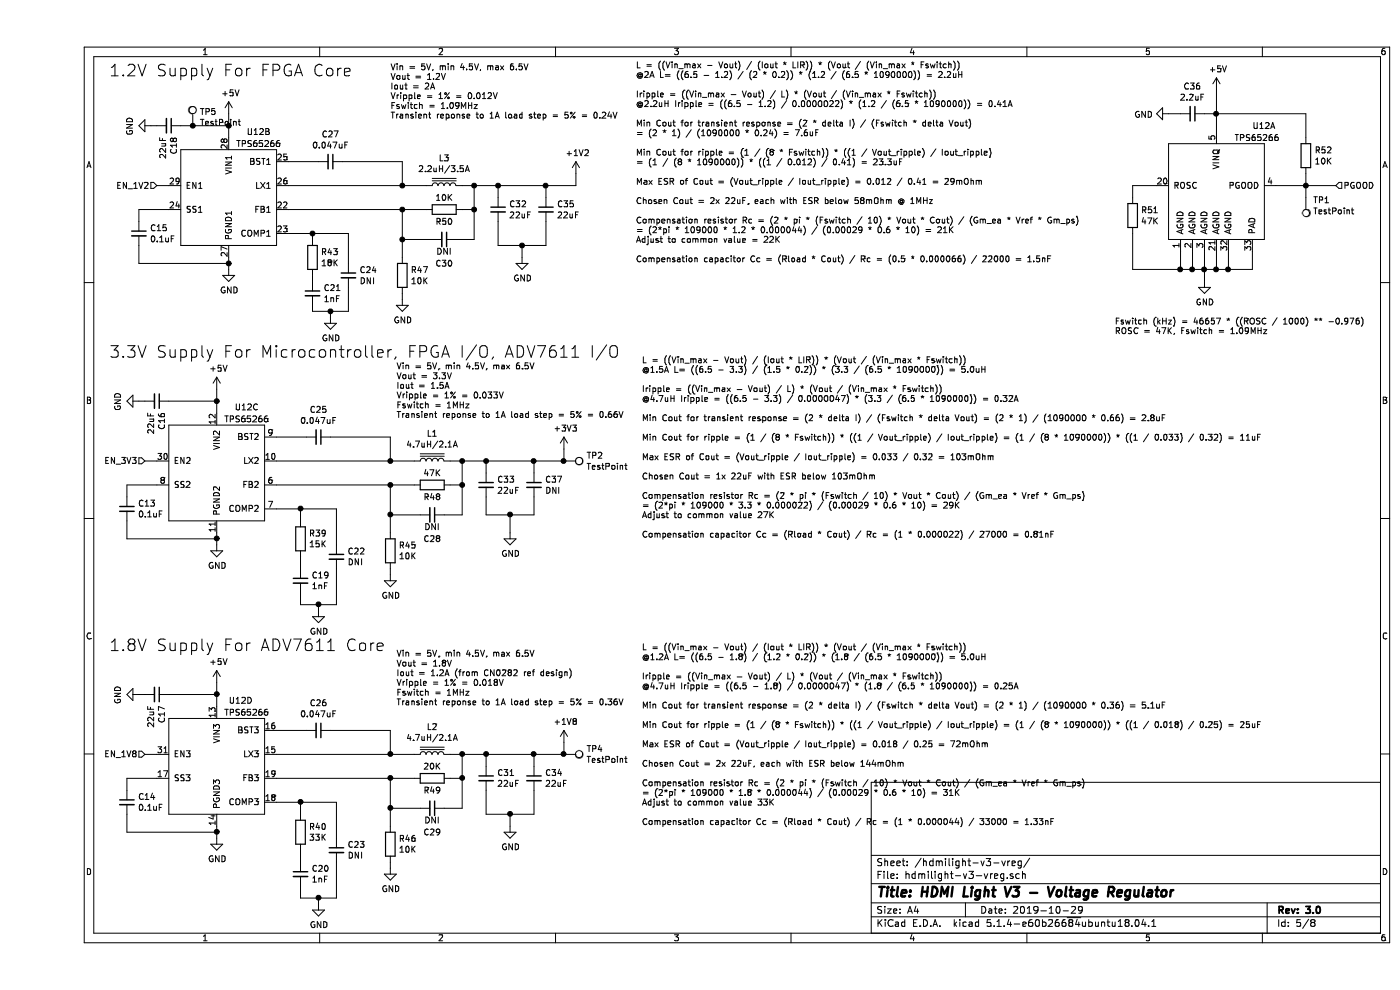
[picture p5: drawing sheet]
EESchema Schematic File Version 4
LIBS:hdmilight-v3-cache
EELAYER 30 0
EELAYER END
$Descr A4 11693 8268
encoding utf-8
Sheet 5 8
Title "HDMI Light V3 - Voltage Regulator"
Date "2019-10-29"
Rev "3.0"
Comp ""
Comment1 ""
Comment2 ""
Comment3 ""
Comment4 ""
$EndDescr
$Comp
L hdmilight-v3-rescue:TPS65266-_SR U12
U 1 1
P 9850 1750
F 0 "U12" H 10150 2450 50  0000 L CNN
F 1 "TPS65266" H 10000 2350 50  0000 L CNN
F 2 "Package_DFN_QFN:QFN-32-1EP_5x5mm_P0.5mm_EP3.1x3.1mm_ThermalVias" H 9850 1750 50  0001 C CNN
F 3 "" H 9850 1750 50  0001 C CNN
	1    9850 1750
	1    0    0    -1  
$EndComp
$Comp
L hdmilight-v3-rescue:TPS65266-_SR U12
U 2 1
P 1600 1800
F 0 "U12" H 1850 2500 50  0000 C CNN
F 1 "TPS65266" H 1850 2400 50  0000 C CNN
F 2 "Package_DFN_QFN:QFN-32-1EP_5x5mm_P0.5mm_EP3.1x3.1mm_ThermalVias" H 1600 1800 50  0001 C CNN
F 3 "" H 1600 1800 50  0001 C CNN
	2    1600 1800
	1    0    0    -1  
$EndComp
$Comp
L hdmilight-v3-rescue:TPS65266-_SR U12
U 3 1
P 1500 4100
F 0 "U12" H 1750 4800 50  0000 C CNN
F 1 "TPS65266" H 1750 4700 50  0000 C CNN
F 2 "Package_DFN_QFN:QFN-32-1EP_5x5mm_P0.5mm_EP3.1x3.1mm_ThermalVias" H 1500 4100 50  0001 C CNN
F 3 "" H 1500 4100 50  0001 C CNN
	3    1500 4100
	1    0    0    -1  
$EndComp
$Comp
L hdmilight-v3-rescue:TPS65266-_SR U12
U 4 1
P 1500 6550
F 0 "U12" H 1700 7250 50  0000 C CNN
F 1 "TPS65266" H 1750 7150 50  0000 C CNN
F 2 "Package_DFN_QFN:QFN-32-1EP_5x5mm_P0.5mm_EP3.1x3.1mm_ThermalVias" H 1500 6550 50  0001 C CNN
F 3 "" H 1500 6550 50  0001 C CNN
	4    1500 6550
	1    0    0    -1  
$EndComp
$Comp
L Device:C_Small C18
U 1 1
P 1100 1050
F 0 "C18" H 1192 1096 50  0000 L CNN
F 1 "22uF" H 1192 1005 50  0000 L CNN
F 2 "Capacitor_SMD:C_0805_2012Metric" H 1100 1050 50  0001 C CNN
F 3 "~" H 1100 1050 50  0001 C CNN
	1    1100 1050
	0    1    1    0   
$EndComp
$Comp
L power:GND #PWR0132
U 1 1
P 950 1050
F 0 "#PWR0132" H 950 800 50  0001 C CNN
F 1 "GND" H 955 877 50  0000 C CNN
F 2 "" H 950 1050 50  0001 C CNN
F 3 "" H 950 1050 50  0001 C CNN
	1    950  1050
	0    1    1    0   
$EndComp
Wire Wire Line
	1000 1050 950  1050
$Comp
L Device:C_Small C15
U 1 1
P 850 1950
F 0 "C15" H 942 1996 50  0000 L CNN
F 1 "0.1uF" H 942 1905 50  0000 L CNN
F 2 "Capacitor_SMD:C_0603_1608Metric" H 850 1950 50  0001 C CNN
F 3 "~" H 850 1950 50  0001 C CNN
	1    850  1950
	1    0    0    -1  
$EndComp
Wire Wire Line
	850  1850 850  1750
Wire Wire Line
	850  1750 1100 1750
$Comp
L power:GND #PWR0133
U 1 1
P 1600 2250
F 0 "#PWR0133" H 1600 2000 50  0001 C CNN
F 1 "GND" H 1605 2077 50  0000 C CNN
F 2 "" H 1600 2250 50  0001 C CNN
F 3 "" H 1600 2250 50  0001 C CNN
	1    1600 2250
	1    0    0    -1  
$EndComp
Wire Wire Line
	1600 2150 1600 2200
Wire Wire Line
	850  2050 850  2200
Wire Wire Line
	850  2200 1600 2200
Connection ~ 1600 2200
Wire Wire Line
	1600 2200 1600 2250
$Comp
L Device:C_Small C27
U 1 1
P 2450 1350
F 0 "C27" V 2221 1350 50  0000 C CNN
F 1 "0.047uF" V 2312 1350 50  0000 C CNN
F 2 "Capacitor_SMD:C_0603_1608Metric" H 2450 1350 50  0001 C CNN
F 3 "~" H 2450 1350 50  0001 C CNN
	1    2450 1350
	0    1    1    0   
$EndComp
Wire Wire Line
	2100 1350 2350 1350
$Comp
L Device:L_Core_Iron L3
U 1 1
P 3400 1550
F 0 "L3" V 3625 1550 50  0000 C CNN
F 1 "2.2uH/3.5A" V 3534 1550 50  0000 C CNN
F 2 "Inductor_SMD:L_Bourns-SRN4018" H 3400 1550 50  0001 C CNN
F 3 "~" H 3400 1550 50  0001 C CNN
	1    3400 1550
	0    -1   -1   0   
$EndComp
Wire Wire Line
	2100 1550 3050 1550
Wire Wire Line
	2550 1350 3050 1350
Wire Wire Line
	3050 1350 3050 1550
Connection ~ 3050 1550
$Comp
L Device:C_Small C32
U 1 1
P 3850 1750
F 0 "C32" H 3942 1796 50  0000 L CNN
F 1 "22uF" H 3942 1705 50  0000 L CNN
F 2 "Capacitor_SMD:C_0805_2012Metric" H 3850 1750 50  0001 C CNN
F 3 "~" H 3850 1750 50  0001 C CNN
	1    3850 1750
	1    0    0    -1  
$EndComp
$Comp
L Device:C_Small C35
U 1 1
P 4250 1750
F 0 "C35" H 4342 1796 50  0000 L CNN
F 1 "22uF" H 4342 1705 50  0000 L CNN
F 2 "Capacitor_SMD:C_0805_2012Metric" H 4250 1750 50  0001 C CNN
F 3 "~" H 4250 1750 50  0001 C CNN
	1    4250 1750
	1    0    0    -1  
$EndComp
Wire Wire Line
	3550 1550 3650 1550
Wire Wire Line
	3850 1550 3850 1650
Wire Wire Line
	3850 1550 4250 1550
Wire Wire Line
	4250 1550 4250 1650
Connection ~ 3850 1550
$Comp
L Device:R R47
U 1 1
P 3050 2300
F 0 "R47" H 3120 2346 50  0000 L CNN
F 1 "10K" H 3120 2255 50  0000 L CNN
F 2 "Resistor_SMD:R_0603_1608Metric" V 2980 2300 50  0001 C CNN
F 3 "~" H 3050 2300 50  0001 C CNN
	1    3050 2300
	1    0    0    -1  
$EndComp
$Comp
L Device:R R50
U 1 1
P 3400 1750
F 0 "R50" V 3500 1750 50  0000 C CNN
F 1 "10K" V 3300 1750 50  0000 C CNN
F 2 "Resistor_SMD:R_0603_1608Metric" V 3330 1750 50  0001 C CNN
F 3 "~" H 3400 1750 50  0001 C CNN
	1    3400 1750
	0    1    1    0   
$EndComp
Wire Wire Line
	3550 1750 3650 1750
Connection ~ 3650 1550
Wire Wire Line
	3650 1550 3850 1550
$Comp
L Device:R R43
U 1 1
P 2300 2150
F 0 "R43" H 2370 2196 50  0000 L CNN
F 1 "18K" H 2370 2105 50  0000 L CNN
F 2 "Resistor_SMD:R_0603_1608Metric" V 2230 2150 50  0001 C CNN
F 3 "~" H 2300 2150 50  0001 C CNN
	1    2300 2150
	1    0    0    -1  
$EndComp
$Comp
L Device:C_Small C21
U 1 1
P 2300 2450
F 0 "C21" H 2392 2496 50  0000 L CNN
F 1 "1nF" H 2392 2405 50  0000 L CNN
F 2 "Capacitor_SMD:C_0603_1608Metric" H 2300 2450 50  0001 C CNN
F 3 "~" H 2300 2450 50  0001 C CNN
	1    2300 2450
	1    0    0    -1  
$EndComp
$Comp
L Device:C_Small C24
U 1 1
P 2600 2300
F 0 "C24" H 2692 2346 50  0000 L CNN
F 1 "DNI" H 2692 2255 50  0000 L CNN
F 2 "Capacitor_SMD:C_0603_1608Metric" H 2600 2300 50  0001 C CNN
F 3 "~" H 2600 2300 50  0001 C CNN
	1    2600 2300
	1    0    0    -1  
$EndComp
Wire Wire Line
	2100 1950 2300 1950
Wire Wire Line
	2300 1950 2300 2000
Wire Wire Line
	2300 1950 2600 1950
Wire Wire Line
	2600 1950 2600 2200
Connection ~ 2300 1950
Wire Wire Line
	2300 2300 2300 2350
Wire Wire Line
	2600 2400 2600 2600
Wire Wire Line
	2600 2600 2450 2600
Wire Wire Line
	2300 2600 2300 2550
Wire Wire Line
	3050 1550 3250 1550
Wire Wire Line
	3050 1750 3250 1750
$Comp
L power:GND #PWR0134
U 1 1
P 2450 2650
F 0 "#PWR0134" H 2450 2400 50  0001 C CNN
F 1 "GND" H 2455 2477 50  0000 C CNN
F 2 "" H 2450 2650 50  0001 C CNN
F 3 "" H 2450 2650 50  0001 C CNN
	1    2450 2650
	1    0    0    -1  
$EndComp
Wire Wire Line
	2450 2600 2450 2650
Connection ~ 2450 2600
Wire Wire Line
	2450 2600 2300 2600
$Comp
L power:GND #PWR0135
U 1 1
P 3050 2500
F 0 "#PWR0135" H 3050 2250 50  0001 C CNN
F 1 "GND" H 3055 2327 50  0000 C CNN
F 2 "" H 3050 2500 50  0001 C CNN
F 3 "" H 3050 2500 50  0001 C CNN
	1    3050 2500
	1    0    0    -1  
$EndComp
Wire Wire Line
	3050 2450 3050 2500
Wire Wire Line
	3850 1850 3850 2050
Wire Wire Line
	3850 2050 4050 2050
Wire Wire Line
	4250 2050 4250 1850
$Comp
L power:GND #PWR0136
U 1 1
P 4050 2150
F 0 "#PWR0136" H 4050 1900 50  0001 C CNN
F 1 "GND" H 4055 1977 50  0000 C CNN
F 2 "" H 4050 2150 50  0001 C CNN
F 3 "" H 4050 2150 50  0001 C CNN
	1    4050 2150
	1    0    0    -1  
$EndComp
Wire Wire Line
	4050 2050 4050 2150
Connection ~ 4050 2050
Wire Wire Line
	4050 2050 4250 2050
Wire Wire Line
	1600 1150 1600 1050
Text Notes 600  650  0    98   ~ 0
1.2V Supply For FPGA Core
Text Notes 2950 1000 0    50   ~ 0
Vin = 5V, min 4.5V, max 6.5V\nVout = 1.2V\nIout = 2A\nVripple = 1% = 0.012V\nFswitch = 1.09MHz\nTransient reponse to 1A load step = 5% = 0.24V
Text Notes 5000 2200 0    50   ~ 0
L = ((Vin_max - Vout) / (Iout * LIR)) * (Vout / (Vin_max * Fswitch))\n@2A L= ((6.5 - 1.2) / (2 * 0.2)) * (1.2 / (6.5 * 1090000)) = 2.2uH\n\nIripple = ((Vin_max - Vout) / L) * (Vout / (Vin_max * Fswitch))\n@2.2uH Iripple = ((6.5 - 1.2) / 0.0000022) * (1.2 / (6.5 * 1090000)) = 0.41A\n\nMin Cout for transient response = (2 * delta I) / (Fswitch * delta Vout) \n= (2 * 1) / (1090000 * 0.24) = 7.6uF\n\nMin Cout for ripple = (1 / (8 * Fswitch)) * ((1 / Vout_ripple) / Iout_ripple)\n= (1 / (8 * 1090000)) * ((1 / 0.012) / 0.41) = 23.3uF\n\nMax ESR of Cout = (Vout_ripple / Iout_ripple) = 0.012 / 0.41 = 29mOhm\n\nChosen Cout = 2x 22uF, each with ESR below 58mOhm @ 1MHz\n\nCompensation resistor Rc = (2 * pi * (Fswitch / 10) * Vout * Cout) / (Gm_ea * Vref * Gm_ps)\n= (2*pi * 109000 * 1.2 * 0.000044) / (0.00029 * 0.6 * 10) = 21K\nAdjust to common value = 22K\n\nCompensation capacitor Cc = (Rload * Cout) / Rc = (0.5 * 0.000066) / 22000 = 1.5nF
$Comp
L Device:R R51
U 1 1
P 9150 1800
F 0 "R51" H 9220 1846 50  0000 L CNN
F 1 "47K" H 9220 1755 50  0000 L CNN
F 2 "Resistor_SMD:R_0603_1608Metric" V 9080 1800 50  0001 C CNN
F 3 "~" H 9150 1800 50  0001 C CNN
	1    9150 1800
	1    0    0    -1  
$EndComp
Wire Wire Line
	9350 1550 9150 1550
Wire Wire Line
	9150 1550 9150 1650
$Comp
L power:GND #PWR0137
U 1 1
P 9750 2350
F 0 "#PWR0137" H 9750 2100 50  0001 C CNN
F 1 "GND" H 9755 2177 50  0000 C CNN
F 2 "" H 9750 2350 50  0001 C CNN
F 3 "" H 9750 2350 50  0001 C CNN
	1    9750 2350
	1    0    0    -1  
$EndComp
Wire Wire Line
	9150 1950 9150 2250
Wire Wire Line
	9150 2250 9550 2250
Wire Wire Line
	10150 2250 10150 2100
Wire Wire Line
	9950 2100 9950 2250
Connection ~ 9950 2250
Wire Wire Line
	9950 2250 10150 2250
Wire Wire Line
	9850 2100 9850 2250
Connection ~ 9850 2250
Wire Wire Line
	9850 2250 9950 2250
Wire Wire Line
	9750 2100 9750 2250
Connection ~ 9750 2250
Wire Wire Line
	9750 2250 9850 2250
Wire Wire Line
	9650 2100 9650 2250
Connection ~ 9650 2250
Wire Wire Line
	9650 2250 9750 2250
Wire Wire Line
	9550 2100 9550 2250
Connection ~ 9550 2250
Wire Wire Line
	9550 2250 9650 2250
Wire Wire Line
	9750 2350 9750 2250
Text Notes 9000 2800 0    50   ~ 0
Fswitch (kHz) = 46657 * ((ROSC / 1000) ** -0.976)\nROSC = 47K, Fswitch = 1.09MHz
$Comp
L power:+1V2 #PWR0138
U 1 1
P 4500 1450
F 0 "#PWR0138" H 4500 1300 50  0001 C CNN
F 1 "+1V2" H 4515 1623 50  0000 C CNN
F 2 "" H 4500 1450 50  0001 C CNN
F 3 "" H 4500 1450 50  0001 C CNN
	1    4500 1450
	1    0    0    -1  
$EndComp
Wire Wire Line
	4250 1550 4500 1550
Wire Wire Line
	4500 1550 4500 1450
Connection ~ 4250 1550
Text HLabel 1000 1550 0    50   Input ~ 0
EN_1V2
Wire Wire Line
	1000 1550 1100 1550
$Comp
L Device:C_Small C30
U 1 1
P 3400 2000
F 0 "C30" V 3600 2000 50  0000 C CNN
F 1 "DNI" V 3500 2000 50  0000 C CNN
F 2 "Capacitor_SMD:C_0603_1608Metric" H 3400 2000 50  0001 C CNN
F 3 "~" H 3400 2000 50  0001 C CNN
	1    3400 2000
	0    1    1    0   
$EndComp
Wire Wire Line
	2100 1750 3050 1750
Wire Wire Line
	3650 1550 3650 1750
Connection ~ 3050 1750
Wire Wire Line
	3500 2000 3650 2000
Wire Wire Line
	3650 2000 3650 1750
Connection ~ 3650 1750
Wire Wire Line
	3300 2000 3050 2000
Wire Wire Line
	3050 1750 3050 2000
Connection ~ 3050 2000
Wire Wire Line
	3050 2000 3050 2150
$Comp
L power:+5V #PWR0139
U 1 1
P 1600 950
F 0 "#PWR0139" H 1600 800 50  0001 C CNN
F 1 "+5V" H 1615 1123 50  0000 C CNN
F 2 "" H 1600 950 50  0001 C CNN
F 3 "" H 1600 950 50  0001 C CNN
	1    1600 950 
	1    0    0    -1  
$EndComp
Wire Wire Line
	1600 950  1600 1050
Connection ~ 1600 1050
$Comp
L Device:C_Small C36
U 1 1
P 9650 950
F 0 "C36" V 9421 950 50  0000 C CNN
F 1 "2.2uF" V 9512 950 50  0000 C CNN
F 2 "Capacitor_SMD:C_0603_1608Metric" H 9650 950 50  0001 C CNN
F 3 "~" H 9650 950 50  0001 C CNN
	1    9650 950 
	0    1    1    0   
$EndComp
Wire Wire Line
	9750 950  9850 950 
Wire Wire Line
	9850 950  9850 1100
$Comp
L power:+5V #PWR0140
U 1 1
P 9850 750
F 0 "#PWR0140" H 9850 600 50  0001 C CNN
F 1 "+5V" H 9865 923 50  0000 C CNN
F 2 "" H 9850 750 50  0001 C CNN
F 3 "" H 9850 750 50  0001 C CNN
	1    9850 750 
	1    0    0    -1  
$EndComp
Wire Wire Line
	9850 750  9850 950 
Connection ~ 9850 950 
$Comp
L power:GND #PWR0141
U 1 1
P 9450 950
F 0 "#PWR0141" H 9450 700 50  0001 C CNN
F 1 "GND" V 9455 822 50  0000 R CNN
F 2 "" H 9450 950 50  0001 C CNN
F 3 "" H 9450 950 50  0001 C CNN
	1    9450 950 
	0    1    1    0   
$EndComp
Wire Wire Line
	9450 950  9550 950 
$Comp
L Device:R R52
U 1 1
P 10600 1300
F 0 "R52" H 10670 1346 50  0000 L CNN
F 1 "10K" H 10670 1255 50  0000 L CNN
F 2 "Resistor_SMD:R_0603_1608Metric" V 10530 1300 50  0001 C CNN
F 3 "~" H 10600 1300 50  0001 C CNN
	1    10600 1300
	1    0    0    -1  
$EndComp
Text HLabel 10850 1550 2    50   Input ~ 0
PGOOD
Wire Wire Line
	10350 1550 10600 1550
Wire Wire Line
	10600 1450 10600 1550
Connection ~ 10600 1550
Wire Wire Line
	10600 1550 10850 1550
Wire Wire Line
	9850 950  10600 950 
Wire Wire Line
	10600 950  10600 1150
$Comp
L Device:C_Small C25
U 1 1
P 2350 3650
F 0 "C25" V 2121 3650 50  0000 C CNN
F 1 "0.047uF" V 2212 3650 50  0000 C CNN
F 2 "Capacitor_SMD:C_0603_1608Metric" H 2350 3650 50  0001 C CNN
F 3 "~" H 2350 3650 50  0001 C CNN
	1    2350 3650
	0    1    1    0   
$EndComp
Wire Wire Line
	2000 3650 2250 3650
$Comp
L Device:L_Core_Iron L1
U 1 1
P 3300 3850
F 0 "L1" V 3525 3850 50  0000 C CNN
F 1 "4.7uH/2.1A" V 3434 3850 50  0000 C CNN
F 2 "Inductor_SMD:L_Bourns-SRN4018" H 3300 3850 50  0001 C CNN
F 3 "~" H 3300 3850 50  0001 C CNN
	1    3300 3850
	0    -1   -1   0   
$EndComp
Wire Wire Line
	2000 3850 2950 3850
Wire Wire Line
	2450 3650 2950 3650
Wire Wire Line
	2950 3650 2950 3850
Connection ~ 2950 3850
$Comp
L Device:C_Small C33
U 1 1
P 3750 4050
F 0 "C33" H 3842 4096 50  0000 L CNN
F 1 "22uF" H 3842 4005 50  0000 L CNN
F 2 "Capacitor_SMD:C_0805_2012Metric" H 3750 4050 50  0001 C CNN
F 3 "~" H 3750 4050 50  0001 C CNN
	1    3750 4050
	1    0    0    -1  
$EndComp
Wire Wire Line
	3450 3850 3550 3850
Wire Wire Line
	3750 3850 3750 3950
Connection ~ 3750 3850
$Comp
L Device:R R45
U 1 1
P 2950 4600
F 0 "R45" H 3020 4646 50  0000 L CNN
F 1 "10K" H 3020 4555 50  0000 L CNN
F 2 "Resistor_SMD:R_0603_1608Metric" V 2880 4600 50  0001 C CNN
F 3 "~" H 2950 4600 50  0001 C CNN
	1    2950 4600
	1    0    0    -1  
$EndComp
$Comp
L Device:R R48
U 1 1
P 3300 4050
F 0 "R48" V 3400 4050 50  0000 C CNN
F 1 "47K" V 3200 4050 50  0000 C CNN
F 2 "Resistor_SMD:R_0603_1608Metric" V 3230 4050 50  0001 C CNN
F 3 "~" H 3300 4050 50  0001 C CNN
	1    3300 4050
	0    1    1    0   
$EndComp
Wire Wire Line
	3450 4050 3550 4050
Connection ~ 3550 3850
Wire Wire Line
	3550 3850 3750 3850
$Comp
L Device:R R39
U 1 1
P 2200 4500
F 0 "R39" H 2270 4546 50  0000 L CNN
F 1 "15K" H 2270 4455 50  0000 L CNN
F 2 "Resistor_SMD:R_0603_1608Metric" V 2130 4500 50  0001 C CNN
F 3 "~" H 2200 4500 50  0001 C CNN
	1    2200 4500
	1    0    0    -1  
$EndComp
$Comp
L Device:C_Small C19
U 1 1
P 2200 4850
F 0 "C19" H 2292 4896 50  0000 L CNN
F 1 "1nF" H 2292 4805 50  0000 L CNN
F 2 "Capacitor_SMD:C_0603_1608Metric" H 2200 4850 50  0001 C CNN
F 3 "~" H 2200 4850 50  0001 C CNN
	1    2200 4850
	1    0    0    -1  
$EndComp
$Comp
L Device:C_Small C22
U 1 1
P 2500 4650
F 0 "C22" H 2592 4696 50  0000 L CNN
F 1 "DNI" H 2592 4605 50  0000 L CNN
F 2 "Capacitor_SMD:C_0603_1608Metric" H 2500 4650 50  0001 C CNN
F 3 "~" H 2500 4650 50  0001 C CNN
	1    2500 4650
	1    0    0    -1  
$EndComp
Wire Wire Line
	2000 4250 2200 4250
Wire Wire Line
	2200 4250 2200 4350
Wire Wire Line
	2200 4250 2500 4250
Wire Wire Line
	2500 4250 2500 4550
Connection ~ 2200 4250
Wire Wire Line
	2200 4650 2200 4750
Wire Wire Line
	2500 4750 2500 5050
Wire Wire Line
	2500 5050 2350 5050
Wire Wire Line
	2200 5050 2200 4950
Wire Wire Line
	2950 3850 3150 3850
Wire Wire Line
	2950 4050 3150 4050
$Comp
L power:GND #PWR0142
U 1 1
P 2350 5100
F 0 "#PWR0142" H 2350 4850 50  0001 C CNN
F 1 "GND" H 2355 4927 50  0000 C CNN
F 2 "" H 2350 5100 50  0001 C CNN
F 3 "" H 2350 5100 50  0001 C CNN
	1    2350 5100
	1    0    0    -1  
$EndComp
Wire Wire Line
	2350 5050 2350 5100
Connection ~ 2350 5050
Wire Wire Line
	2350 5050 2200 5050
$Comp
L power:GND #PWR0143
U 1 1
P 2950 4800
F 0 "#PWR0143" H 2950 4550 50  0001 C CNN
F 1 "GND" H 2955 4627 50  0000 C CNN
F 2 "" H 2950 4800 50  0001 C CNN
F 3 "" H 2950 4800 50  0001 C CNN
	1    2950 4800
	1    0    0    -1  
$EndComp
Wire Wire Line
	2950 4750 2950 4800
$Comp
L power:GND #PWR0144
U 1 1
P 3950 4450
F 0 "#PWR0144" H 3950 4200 50  0001 C CNN
F 1 "GND" H 3955 4277 50  0000 C CNN
F 2 "" H 3950 4450 50  0001 C CNN
F 3 "" H 3950 4450 50  0001 C CNN
	1    3950 4450
	1    0    0    -1  
$EndComp
Wire Wire Line
	4400 3850 4400 3750
$Comp
L Device:C_Small C28
U 1 1
P 3300 4300
F 0 "C28" V 3500 4300 50  0000 C CNN
F 1 "DNI" V 3400 4300 50  0000 C CNN
F 2 "Capacitor_SMD:C_0603_1608Metric" H 3300 4300 50  0001 C CNN
F 3 "~" H 3300 4300 50  0001 C CNN
	1    3300 4300
	0    1    1    0   
$EndComp
Wire Wire Line
	2000 4050 2950 4050
Wire Wire Line
	3550 3850 3550 4050
Connection ~ 2950 4050
Wire Wire Line
	3400 4300 3550 4300
Wire Wire Line
	3550 4300 3550 4050
Connection ~ 3550 4050
Wire Wire Line
	3200 4300 2950 4300
Wire Wire Line
	2950 4050 2950 4300
Connection ~ 2950 4300
Wire Wire Line
	2950 4300 2950 4450
Text Notes 600  3000 0    98   ~ 0
3.3V Supply For Microcontroller, FPGA I/O, ADV7611 I/O
$Comp
L power:+3V3 #PWR0145
U 1 1
P 4400 3750
F 0 "#PWR0145" H 4400 3600 50  0001 C CNN
F 1 "+3V3" H 4415 3923 50  0000 C CNN
F 2 "" H 4400 3750 50  0001 C CNN
F 3 "" H 4400 3750 50  0001 C CNN
	1    4400 3750
	1    0    0    -1  
$EndComp
$Comp
L Device:C_Small C26
U 1 1
P 2350 6100
F 0 "C26" V 2121 6100 50  0000 C CNN
F 1 "0.047uF" V 2212 6100 50  0000 C CNN
F 2 "Capacitor_SMD:C_0603_1608Metric" H 2350 6100 50  0001 C CNN
F 3 "~" H 2350 6100 50  0001 C CNN
	1    2350 6100
	0    1    1    0   
$EndComp
Wire Wire Line
	2000 6100 2250 6100
$Comp
L Device:L_Core_Iron L2
U 1 1
P 3300 6300
F 0 "L2" V 3525 6300 50  0000 C CNN
F 1 "4.7uH/2.1A" V 3434 6300 50  0000 C CNN
F 2 "Inductor_SMD:L_Bourns-SRN4018" H 3300 6300 50  0001 C CNN
F 3 "~" H 3300 6300 50  0001 C CNN
	1    3300 6300
	0    -1   -1   0   
$EndComp
Wire Wire Line
	2000 6300 2950 6300
Wire Wire Line
	2450 6100 2950 6100
Wire Wire Line
	2950 6100 2950 6300
Connection ~ 2950 6300
$Comp
L Device:C_Small C31
U 1 1
P 3750 6500
F 0 "C31" H 3842 6546 50  0000 L CNN
F 1 "22uF" H 3842 6455 50  0000 L CNN
F 2 "Capacitor_SMD:C_0805_2012Metric" H 3750 6500 50  0001 C CNN
F 3 "~" H 3750 6500 50  0001 C CNN
	1    3750 6500
	1    0    0    -1  
$EndComp
$Comp
L Device:C_Small C34
U 1 1
P 4150 6500
F 0 "C34" H 4242 6546 50  0000 L CNN
F 1 "22uF" H 4242 6455 50  0000 L CNN
F 2 "Capacitor_SMD:C_0805_2012Metric" H 4150 6500 50  0001 C CNN
F 3 "~" H 4150 6500 50  0001 C CNN
	1    4150 6500
	1    0    0    -1  
$EndComp
Wire Wire Line
	3450 6300 3550 6300
Wire Wire Line
	3750 6300 3750 6400
Wire Wire Line
	3750 6300 4150 6300
Wire Wire Line
	4150 6300 4150 6400
Connection ~ 3750 6300
$Comp
L Device:R R46
U 1 1
P 2950 7050
F 0 "R46" H 3020 7096 50  0000 L CNN
F 1 "10K" H 3020 7005 50  0000 L CNN
F 2 "Resistor_SMD:R_0603_1608Metric" V 2880 7050 50  0001 C CNN
F 3 "~" H 2950 7050 50  0001 C CNN
	1    2950 7050
	1    0    0    -1  
$EndComp
$Comp
L Device:R R49
U 1 1
P 3300 6500
F 0 "R49" V 3400 6500 50  0000 C CNN
F 1 "20K" V 3200 6500 50  0000 C CNN
F 2 "Resistor_SMD:R_0603_1608Metric" V 3230 6500 50  0001 C CNN
F 3 "~" H 3300 6500 50  0001 C CNN
	1    3300 6500
	0    1    1    0   
$EndComp
Wire Wire Line
	3450 6500 3550 6500
Connection ~ 3550 6300
Wire Wire Line
	3550 6300 3750 6300
$Comp
L Device:R R40
U 1 1
P 2200 6950
F 0 "R40" H 2270 6996 50  0000 L CNN
F 1 "33K" H 2270 6905 50  0000 L CNN
F 2 "Resistor_SMD:R_0603_1608Metric" V 2130 6950 50  0001 C CNN
F 3 "~" H 2200 6950 50  0001 C CNN
	1    2200 6950
	1    0    0    -1  
$EndComp
$Comp
L Device:C_Small C20
U 1 1
P 2200 7300
F 0 "C20" H 2292 7346 50  0000 L CNN
F 1 "1nF" H 2292 7255 50  0000 L CNN
F 2 "Capacitor_SMD:C_0603_1608Metric" H 2200 7300 50  0001 C CNN
F 3 "~" H 2200 7300 50  0001 C CNN
	1    2200 7300
	1    0    0    -1  
$EndComp
$Comp
L Device:C_Small C23
U 1 1
P 2500 7100
F 0 "C23" H 2592 7146 50  0000 L CNN
F 1 "DNI" H 2592 7055 50  0000 L CNN
F 2 "Capacitor_SMD:C_0603_1608Metric" H 2500 7100 50  0001 C CNN
F 3 "~" H 2500 7100 50  0001 C CNN
	1    2500 7100
	1    0    0    -1  
$EndComp
Wire Wire Line
	2000 6700 2200 6700
Wire Wire Line
	2200 6700 2200 6800
Wire Wire Line
	2200 6700 2500 6700
Wire Wire Line
	2500 6700 2500 7000
Connection ~ 2200 6700
Wire Wire Line
	2200 7100 2200 7200
Wire Wire Line
	2500 7200 2500 7500
Wire Wire Line
	2500 7500 2350 7500
Wire Wire Line
	2200 7500 2200 7400
Wire Wire Line
	2950 6300 3150 6300
Wire Wire Line
	2950 6500 3150 6500
$Comp
L power:GND #PWR0146
U 1 1
P 2350 7550
F 0 "#PWR0146" H 2350 7300 50  0001 C CNN
F 1 "GND" H 2355 7377 50  0000 C CNN
F 2 "" H 2350 7550 50  0001 C CNN
F 3 "" H 2350 7550 50  0001 C CNN
	1    2350 7550
	1    0    0    -1  
$EndComp
Wire Wire Line
	2350 7500 2350 7550
Connection ~ 2350 7500
Wire Wire Line
	2350 7500 2200 7500
$Comp
L power:GND #PWR0147
U 1 1
P 2950 7250
F 0 "#PWR0147" H 2950 7000 50  0001 C CNN
F 1 "GND" H 2955 7077 50  0000 C CNN
F 2 "" H 2950 7250 50  0001 C CNN
F 3 "" H 2950 7250 50  0001 C CNN
	1    2950 7250
	1    0    0    -1  
$EndComp
Wire Wire Line
	2950 7200 2950 7250
Wire Wire Line
	3750 6600 3750 6800
Wire Wire Line
	3750 6800 3950 6800
Wire Wire Line
	4150 6800 4150 6600
$Comp
L power:GND #PWR0148
U 1 1
P 3950 6900
F 0 "#PWR0148" H 3950 6650 50  0001 C CNN
F 1 "GND" H 3955 6727 50  0000 C CNN
F 2 "" H 3950 6900 50  0001 C CNN
F 3 "" H 3950 6900 50  0001 C CNN
	1    3950 6900
	1    0    0    -1  
$EndComp
Wire Wire Line
	3950 6800 3950 6900
Connection ~ 3950 6800
Wire Wire Line
	3950 6800 4150 6800
Wire Wire Line
	4150 6300 4400 6300
Wire Wire Line
	4400 6300 4400 6200
Connection ~ 4150 6300
$Comp
L Device:C_Small C29
U 1 1
P 3300 6750
F 0 "C29" V 3500 6750 50  0000 C CNN
F 1 "DNI" V 3400 6750 50  0000 C CNN
F 2 "Capacitor_SMD:C_0603_1608Metric" H 3300 6750 50  0001 C CNN
F 3 "~" H 3300 6750 50  0001 C CNN
	1    3300 6750
	0    1    1    0   
$EndComp
Wire Wire Line
	2000 6500 2950 6500
Wire Wire Line
	3550 6300 3550 6500
Connection ~ 2950 6500
Wire Wire Line
	3400 6750 3550 6750
Wire Wire Line
	3550 6750 3550 6500
Connection ~ 3550 6500
Wire Wire Line
	3200 6750 2950 6750
Wire Wire Line
	2950 6500 2950 6750
Connection ~ 2950 6750
Wire Wire Line
	2950 6750 2950 6900
Text HLabel 900  3850 0    50   Input ~ 0
EN_3V3
Wire Wire Line
	900  3850 1000 3850
$Comp
L Device:C_Small C13
U 1 1
P 750 4250
F 0 "C13" H 842 4296 50  0000 L CNN
F 1 "0.1uF" H 842 4205 50  0000 L CNN
F 2 "Capacitor_SMD:C_0603_1608Metric" H 750 4250 50  0001 C CNN
F 3 "~" H 750 4250 50  0001 C CNN
	1    750  4250
	1    0    0    -1  
$EndComp
Wire Wire Line
	1000 4050 750  4050
Wire Wire Line
	750  4050 750  4150
Wire Wire Line
	750  4350 750  4500
Wire Wire Line
	750  4500 1500 4500
Wire Wire Line
	1500 4500 1500 4450
$Comp
L power:GND #PWR0149
U 1 1
P 1500 4550
F 0 "#PWR0149" H 1500 4300 50  0001 C CNN
F 1 "GND" H 1505 4377 50  0000 C CNN
F 2 "" H 1500 4550 50  0001 C CNN
F 3 "" H 1500 4550 50  0001 C CNN
	1    1500 4550
	1    0    0    -1  
$EndComp
Wire Wire Line
	1500 4500 1500 4550
Connection ~ 1500 4500
$Comp
L Device:C_Small C16
U 1 1
P 1000 3350
F 0 "C16" H 1092 3396 50  0000 L CNN
F 1 "22uF" H 1092 3305 50  0000 L CNN
F 2 "Capacitor_SMD:C_0805_2012Metric" H 1000 3350 50  0001 C CNN
F 3 "~" H 1000 3350 50  0001 C CNN
	1    1000 3350
	0    1    1    0   
$EndComp
$Comp
L power:GND #PWR0150
U 1 1
P 850 3350
F 0 "#PWR0150" H 850 3100 50  0001 C CNN
F 1 "GND" H 855 3177 50  0000 C CNN
F 2 "" H 850 3350 50  0001 C CNN
F 3 "" H 850 3350 50  0001 C CNN
	1    850  3350
	0    1    1    0   
$EndComp
Wire Wire Line
	900  3350 850  3350
Wire Wire Line
	1500 3450 1500 3350
Wire Wire Line
	1500 3350 1100 3350
$Comp
L power:+5V #PWR0151
U 1 1
P 1500 3250
F 0 "#PWR0151" H 1500 3100 50  0001 C CNN
F 1 "+5V" H 1515 3423 50  0000 C CNN
F 2 "" H 1500 3250 50  0001 C CNN
F 3 "" H 1500 3250 50  0001 C CNN
	1    1500 3250
	1    0    0    -1  
$EndComp
Wire Wire Line
	1500 3250 1500 3350
Connection ~ 1500 3350
Text Notes 3000 3500 0    50   ~ 0
Vin = 5V, min 4.5V, max 6.5V\nVout = 3.3V\nIout = 1.5A\nVripple = 1% = 0.033V\nFswitch = 1MHz\nTransient reponse to 1A load step = 5% = 0.66V
Text Notes 600  5450 0    98   ~ 0
1.8V Supply For ADV7611 Core
$Comp
L Device:C_Small C17
U 1 1
P 1000 5800
F 0 "C17" H 1092 5846 50  0000 L CNN
F 1 "22uF" H 1092 5755 50  0000 L CNN
F 2 "Capacitor_SMD:C_0805_2012Metric" H 1000 5800 50  0001 C CNN
F 3 "~" H 1000 5800 50  0001 C CNN
	1    1000 5800
	0    1    1    0   
$EndComp
$Comp
L power:GND #PWR0152
U 1 1
P 850 5800
F 0 "#PWR0152" H 850 5550 50  0001 C CNN
F 1 "GND" H 855 5627 50  0000 C CNN
F 2 "" H 850 5800 50  0001 C CNN
F 3 "" H 850 5800 50  0001 C CNN
	1    850  5800
	0    1    1    0   
$EndComp
Wire Wire Line
	900  5800 850  5800
Wire Wire Line
	1500 5900 1500 5800
Wire Wire Line
	1500 5800 1100 5800
$Comp
L power:+5V #PWR0153
U 1 1
P 1500 5700
F 0 "#PWR0153" H 1500 5550 50  0001 C CNN
F 1 "+5V" H 1515 5873 50  0000 C CNN
F 2 "" H 1500 5700 50  0001 C CNN
F 3 "" H 1500 5700 50  0001 C CNN
	1    1500 5700
	1    0    0    -1  
$EndComp
Wire Wire Line
	1500 5700 1500 5800
Connection ~ 1500 5800
$Comp
L Device:C_Small C14
U 1 1
P 750 6700
F 0 "C14" H 842 6746 50  0000 L CNN
F 1 "0.1uF" H 842 6655 50  0000 L CNN
F 2 "Capacitor_SMD:C_0603_1608Metric" H 750 6700 50  0001 C CNN
F 3 "~" H 750 6700 50  0001 C CNN
	1    750  6700
	1    0    0    -1  
$EndComp
Wire Wire Line
	1000 6500 750  6500
Wire Wire Line
	750  6500 750  6600
Wire Wire Line
	750  6800 750  6950
Wire Wire Line
	750  6950 1500 6950
Wire Wire Line
	1500 6950 1500 6900
$Comp
L power:GND #PWR0154
U 1 1
P 1500 7000
F 0 "#PWR0154" H 1500 6750 50  0001 C CNN
F 1 "GND" H 1505 6827 50  0000 C CNN
F 2 "" H 1500 7000 50  0001 C CNN
F 3 "" H 1500 7000 50  0001 C CNN
	1    1500 7000
	1    0    0    -1  
$EndComp
Wire Wire Line
	1500 6950 1500 7000
Connection ~ 1500 6950
$Comp
L power:+1V8 #PWR0155
U 1 1
P 4400 6200
F 0 "#PWR0155" H 4400 6050 50  0001 C CNN
F 1 "+1V8" H 4415 6373 50  0000 C CNN
F 2 "" H 4400 6200 50  0001 C CNN
F 3 "" H 4400 6200 50  0001 C CNN
	1    4400 6200
	1    0    0    -1  
$EndComp
Text HLabel 900  6300 0    50   Input ~ 0
EN_1V8
Wire Wire Line
	900  6300 1000 6300
Wire Wire Line
	3750 3850 4150 3850
Text Notes 3000 5900 0    50   ~ 0
Vin = 5V, min 4.5V, max 6.5V\nVout = 1.8V\nIout = 1.2A (from CN0282 ref design)\nVripple = 1% = 0.018V\nFswitch = 1MHz\nTransient reponse to 1A load step = 5% = 0.36V
Text Notes 5050 6900 0    50   ~ 0
L = ((Vin_max - Vout) / (Iout * LIR)) * (Vout / (Vin_max * Fswitch))\n@1.2A L= ((6.5 - 1.8) / (1.2 * 0.2)) * (1.8 / (6.5 * 1090000)) = 5.0uH\n\nIripple = ((Vin_max - Vout) / L) * (Vout / (Vin_max * Fswitch))\n@4.7uH Iripple = ((6.5 - 1.8) / 0.0000047) * (1.8 / (6.5 * 1090000)) = 0.25A\n\nMin Cout for transient response = (2 * delta I) / (Fswitch * delta Vout) = (2 * 1) / (1090000 * 0.36) = 5.1uF\n\nMin Cout for ripple = (1 / (8 * Fswitch)) * ((1 / Vout_ripple) / Iout_ripple) = (1 / (8 * 1090000)) * ((1 / 0.018) / 0.25) = 25uF\n\nMax ESR of Cout = (Vout_ripple / Iout_ripple) = 0.018 / 0.25 = 72mOhm\n\nChosen Cout = 2x 22uF, each with ESR below 144mOhm\n\nCompensation resistor Rc = (2 * pi * (Fswitch / 10) * Vout * Cout) / (Gm_ea * Vref * Gm_ps)\n= (2*pi * 109000 * 1.8 * 0.000044) / (0.00029 * 0.6 * 10) = 31K\nAdjust to common value 33K\n\nCompensation capacitor Cc = (Rload * Cout) / Rc = (1 * 0.000044) / 33000 = 1.33nF
Text Notes 5050 4500 0    50   ~ 0
L = ((Vin_max - Vout) / (Iout * LIR)) * (Vout / (Vin_max * Fswitch))\n@1.5A L= ((6.5 - 3.3) / (1.5 * 0.2)) * (3.3 / (6.5 * 1090000)) = 5.0uH\n\nIripple = ((Vin_max - Vout) / L) * (Vout / (Vin_max * Fswitch))\n@4.7uH Iripple = ((6.5 - 3.3) / 0.0000047) * (3.3 / (6.5 * 1090000)) = 0.32A\n\nMin Cout for transient response = (2 * delta I) / (Fswitch * delta Vout) = (2 * 1) / (1090000 * 0.66) = 2.8uF\n\nMin Cout for ripple = (1 / (8 * Fswitch)) * ((1 / Vout_ripple) / Iout_ripple) = (1 / (8 * 1090000)) * ((1 / 0.033) / 0.32) = 11uF\n\nMax ESR of Cout = (Vout_ripple / Iout_ripple) = 0.033 / 0.32 = 103mOhm\n\nChosen Cout = 1x 22uF with ESR below 103mOhm\n\nCompensation resistor Rc = (2 * pi * (Fswitch / 10) * Vout * Cout) / (Gm_ea * Vref * Gm_ps)\n= (2*pi * 109000 * 3.3 * 0.000022) / (0.00029 * 0.6 * 10) = 29K\nAdjust to common value 27K\n\nCompensation capacitor Cc = (Rload * Cout) / Rc = (1 * 0.000022) / 27000 = 0.81nF
$Comp
L Device:C_Small C37
U 1 1
P 4150 4050
F 0 "C37" H 4242 4096 50  0000 L CNN
F 1 "DNI" H 4242 4005 50  0000 L CNN
F 2 "Capacitor_SMD:C_0805_2012Metric" H 4150 4050 50  0001 C CNN
F 3 "~" H 4150 4050 50  0001 C CNN
	1    4150 4050
	1    0    0    -1  
$EndComp
Wire Wire Line
	3950 4300 4150 4300
Wire Wire Line
	4150 4300 4150 4150
Wire Wire Line
	3950 4300 3950 4450
Wire Wire Line
	4150 3950 4150 3850
Connection ~ 4150 3850
Wire Wire Line
	4150 3850 4400 3850
Wire Wire Line
	3750 4150 3750 4300
Wire Wire Line
	3750 4300 3950 4300
Connection ~ 3950 4300
$Comp
L Connector:TestPoint TP1
U 1 1
P 10600 1650
F 0 "TP1" H 10542 1676 50  0000 R CNN
F 1 "TestPoint" H 10542 1767 50  0000 R CNN
F 2 "TestPoint:TestPoint_Pad_D1.5mm" H 10800 1650 50  0001 C CNN
F 3 "~" H 10800 1650 50  0001 C CNN
	1    10600 1650
	-1   0    0    1   
$EndComp
Wire Wire Line
	10600 1550 10600 1650
$Comp
L Connector:TestPoint TP4
U 1 1
P 4400 6300
F 0 "TP4" V 4354 6488 50  0000 L CNN
F 1 "TestPoint" V 4445 6488 50  0000 L CNN
F 2 "TestPoint:TestPoint_Pad_D1.5mm" H 4600 6300 50  0001 C CNN
F 3 "~" H 4600 6300 50  0001 C CNN
	1    4400 6300
	0    1    1    0   
$EndComp
$Comp
L Connector:TestPoint TP2
U 1 1
P 4400 3850
F 0 "TP2" V 4354 4038 50  0000 L CNN
F 1 "TestPoint" V 4445 4038 50  0000 L CNN
F 2 "TestPoint:TestPoint_Pad_D1.5mm" H 4600 3850 50  0001 C CNN
F 3 "~" H 4600 3850 50  0001 C CNN
	1    4400 3850
	0    1    1    0   
$EndComp
Connection ~ 4400 3850
Wire Wire Line
	1300 1050 1200 1050
Wire Wire Line
	1600 1050 1300 1050
Connection ~ 1300 1050
$Comp
L Connector:TestPoint TP5
U 1 1
P 1300 1050
F 0 "TP5" H 1358 1168 50  0000 L CNN
F 1 "TestPoint" H 1358 1077 50  0000 L CNN
F 2 "TestPoint:TestPoint_Pad_D1.5mm" H 1500 1050 50  0001 C CNN
F 3 "~" H 1500 1050 50  0001 C CNN
	1    1300 1050
	1    0    0    -1  
$EndComp
Connection ~ 4400 6300
$EndSCHEMATC
